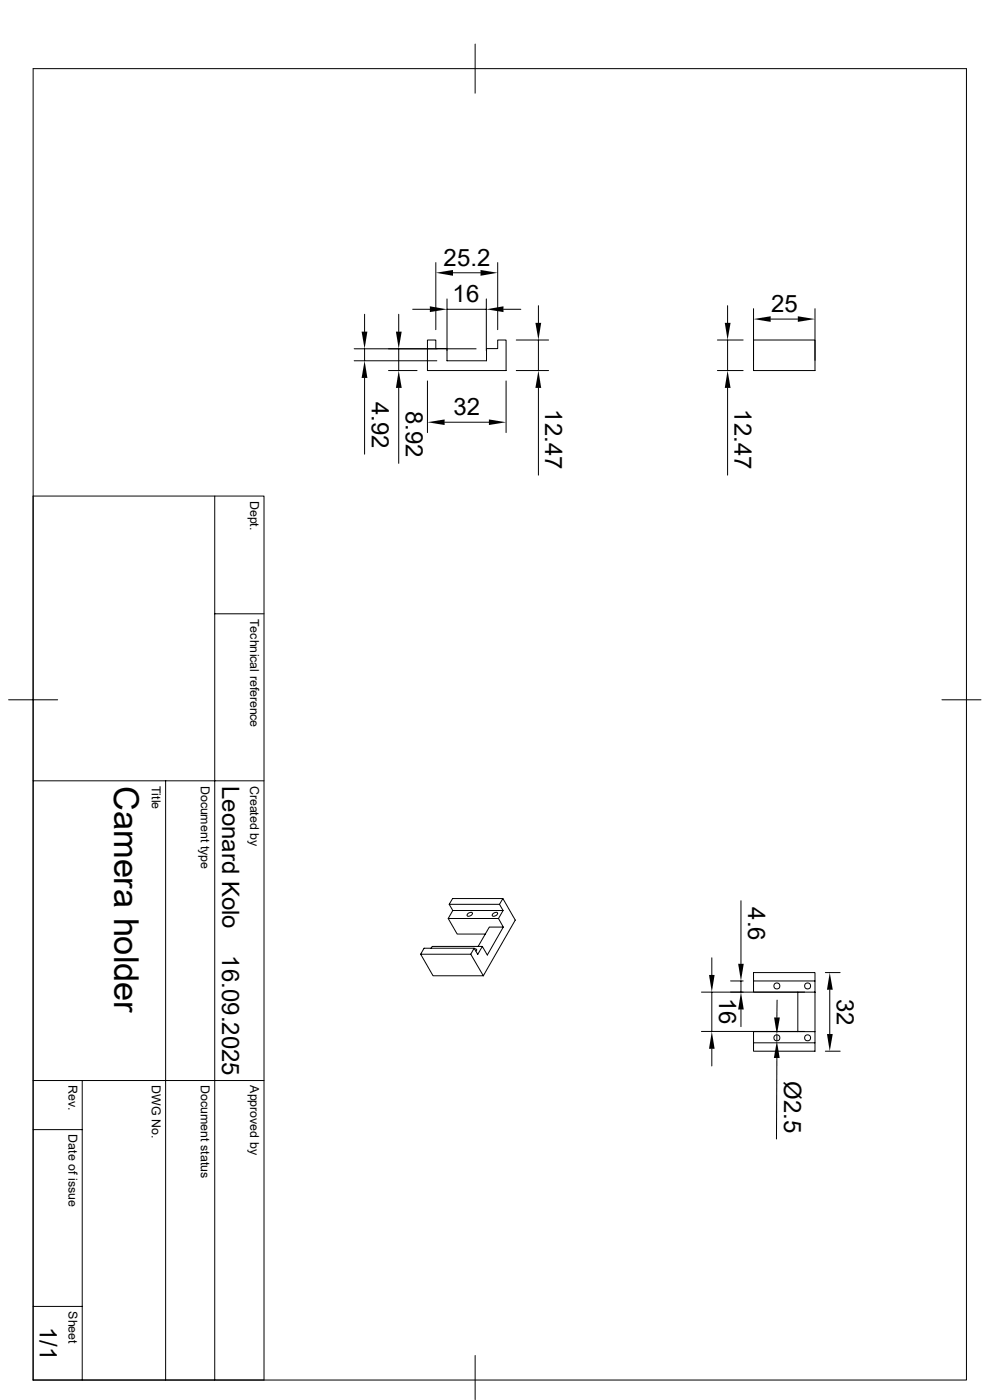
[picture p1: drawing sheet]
<svg xmlns="http://www.w3.org/2000/svg" width="210mm" height="297mm" viewBox="0 0 210 297" stroke-linecap="round" stroke-linejoin="round" font-family="sans-serif">
<g fill="none" stroke="#000" stroke-width=".21">
<path d="M7 14.6h198v278.2h-198zM100.8 9.4v10.4M92.5 55.7v14.2M96.1 57.9h5.8M105.6 55.7v14.2M75.1 76.5h17.6M75.1 74h25.9M77.3 66.7v3.7M77.3 74v2.5M82.4 78.6h6.1M84.6 66.7v3.7M84.6 74v4.6"/>
<path d="M87.5 65.6h3.7M94.8 63.4v13.1h8.4v-2.5h2.4v-1.9h1.8v6.5h-16.7v-6.5h1.8v1.9h2.3M94.8 65.6h8.4M103.2 63.4v11M106.8 65.6h3.7M109.5 78.6h6.9M109.5 72.1h6.9M114.2 64.9v3.6M114.2 72.1v6.5M152.2 78.6h5.4M152.2 72.1h5.4M154.3 64.9v3.6"/>
<path d="M154.3 72.1v6.5M159.9 72.1h13v6.5h-13zM159.9 65.5v11M163.5 67.7h5.7M172.9 65.5v11M77.3 80.2v16.2M84.6 82.3v16M90.7 80.8v11M94.3 89.6h9.4M107.4 80.8v11M114.2 82.3v18.5M154.3 82.3v18.5"/>
<path d="M7 105.2h49v187.6h-49M45.6 105.2v187.6M45.6 130.2h10.4M1.8 148.5h10.4M199.8 148.5h8.3M7 165.7h49M35.1 165.7v127.1M95.1 194.9l1.9 3.3h6M95.3 191.9l.8 1.3h10.6l-1 1.7M96.1 193.2l-1 1.7h10.6l1.1 1.8M99.3 193.8l.6-.3 .3 .2a.74 .74 0 0 1-1.1 .6zM104.6 193.8l.6-.3 .3 .2a.74 .74 0 0 1-1.1 .6z"/>
<path d="M106.7 190.6l-.7 1.3M106.7 193.2l-.7-1.3h-10.7l.7-1.3h10.7l2.6 4.6-6.8 11.8M157.2 191.1v13.4M89.2 202.4l2.7 4.6h10.6M91.4 201.2l.3-.4h10.6l-1 1.7-.7-1.3h-10.6l-.8 1.2h10.7l2.6 4.6M100.6 201.2l-.7 1.2M100.7 201.3l.4 .1-.1 .4M101.4 200.8l2.4-4.1h3l-3.4 5.9-1.1-1.8M148.8 210.5h21.9M148.8 218.8h21.9M151 203.2v3.6M151 210.5v8.3"/>
<path d="M155 208.1h2.6M157.2 208.1v2.4M157.2 214.2v3.6M159.9 208.1v2.4h13M164.8 219.5v1.3M164.8 212.2v3.7M169.2 210.5v8.4M172.9 208.1v-1.8h-13v1.8h13v2.4M172.9 210.5v8.4M175.1 206.3h3.1M176 210v9.4M7 239.6h10.4"/>
<path d="M7 229.2h49M17.4 229.2v63.6M151 222.5v3.6M159.9 221.2v1.8h13v-1.8h-13v-2.3h13v2.3M164.8 224.5l-.1 17.1M175.1 223h3.1M7 277.2h10.4M100.8 287.6v9.3"/>
<circle cx="164.8" cy="209.2" r=".65"/>
<circle cx="171.3" cy="209.2" r=".65"/>
<circle cx="164.8" cy="220.2" r=".65"/>
<circle cx="171.3" cy="220.2" r=".65"/>
</g>
<g fill="#000">
<path d="M92.5 57.9l3.6-.6v1.2zM101.9 57.3l3.7 .6-3.7 .6zM76.7 70.4h1.2l-.6 3.6zM84 70.4h1.2l-.6 3.6zM91.2 65l3.6 .6-3.6 .6zM103.2 65.6l3.6-.6v1.2zM113.6 68.5h1.2l-.6 3.6zM153.8 68.5h1.2l-.7 3.6zM159.9 67.7l3.6-.6v1.2zM169.2 67.1l3.7 .6-3.7 .6zM77.3 76.5l.6 3.7h-1.2zM84.6 78.6l.6 3.7h-1.2z"/>
<path d="M90.7 89.6l3.6-.6v1.2zM103.7 89l3.7 .6-3.7 .6zM114.2 78.6l.6 3.7h-1.2zM154.3 78.6l.7 3.7h-1.2zM150.4 206.8h1.2l-.6 3.7zM157.2 210.5l.6 3.7h-1.2zM156.6 204.5h1.2l-.6 3.6zM164.2 215.9h1.2l-.6 3.6zM176 206.3l.7 3.7h-1.3zM175.4 219.4h1.3l-.7 3.6zM151 218.8l.6 3.7h-1.2zM164.8 220.8l.6 3.7h-1.2z"/>
</g>
<text font-size="7.3" x="24.2" y="166.7" transform="rotate(90 24.2 166.7)">Camera holder</text>
<g font-size="5.1">
<text x="94.1" y="56.3">25.2</text>
<text x="96" y="64.1">16</text>
<text x="163.6" y="66.2">25</text>
<text x="78.9" y="85.2" transform="rotate(90 78.9 85.2)">4.92</text>
<text x="86.1" y="87.2" transform="rotate(90 86.1 87.2)">8.92</text>
<text x="96.2" y="88.1">32</text>
<text x="115.7" y="86.8" transform="rotate(90 115.7 86.8)">12.47</text>
<text x="155.8" y="86.8" transform="rotate(90 155.8 86.8)">12.47</text>
<text x="47.1" y="166.7" transform="rotate(90 47.1 166.7)">Leonard Kolo</text>
<text x="158.7" y="192.5" transform="rotate(90 158.7 192.5)">4.6</text>
<text x="47.1" y="202.7" transform="rotate(90 47.1 202.7)">16.09.2025</text>
<text x="152.5" y="211.7" transform="rotate(90 152.5 211.7)">16</text>
<text x="177.5" y="211.9" transform="rotate(90 177.5 211.9)">32</text>
<text x="166.4" y="229.4" transform="rotate(90 166.4 229.4)">Ø2.5</text>
<text x="8.4" y="281.4" transform="rotate(90 8.4 281.4)">1/1</text>
</g>
<g font-size="2.6">
<text x="53.1" y="106.3" transform="rotate(90 53.1 106.3)">Dept.</text>
<text x="53.1" y="131.3" transform="rotate(90 53.1 131.3)">Technical reference</text>
<text x="32.2" y="166.7" transform="rotate(90 32.2 166.7)">Title</text>
<text x="42.6" y="166.7" transform="rotate(90 42.6 166.7)">Document type</text>
<text x="53.1" y="166.7" transform="rotate(90 53.1 166.7)">Created by</text>
<text x="14.5" y="230.2" transform="rotate(90 14.5 230.2)">Rev.</text>
<text x="32.2" y="230.2" transform="rotate(90 32.2 230.2)">DWG No.</text>
<text x="42.6" y="230.2" transform="rotate(90 42.6 230.2)">Document status</text>
<text x="53.1" y="230.2" transform="rotate(90 53.1 230.2)">Approved by</text>
<text x="14.5" y="240.7" transform="rotate(90 14.5 240.7)">Date of issue</text>
<text x="14.5" y="278.2" transform="rotate(90 14.5 278.2)">Sheet</text>
</g>
</svg>
